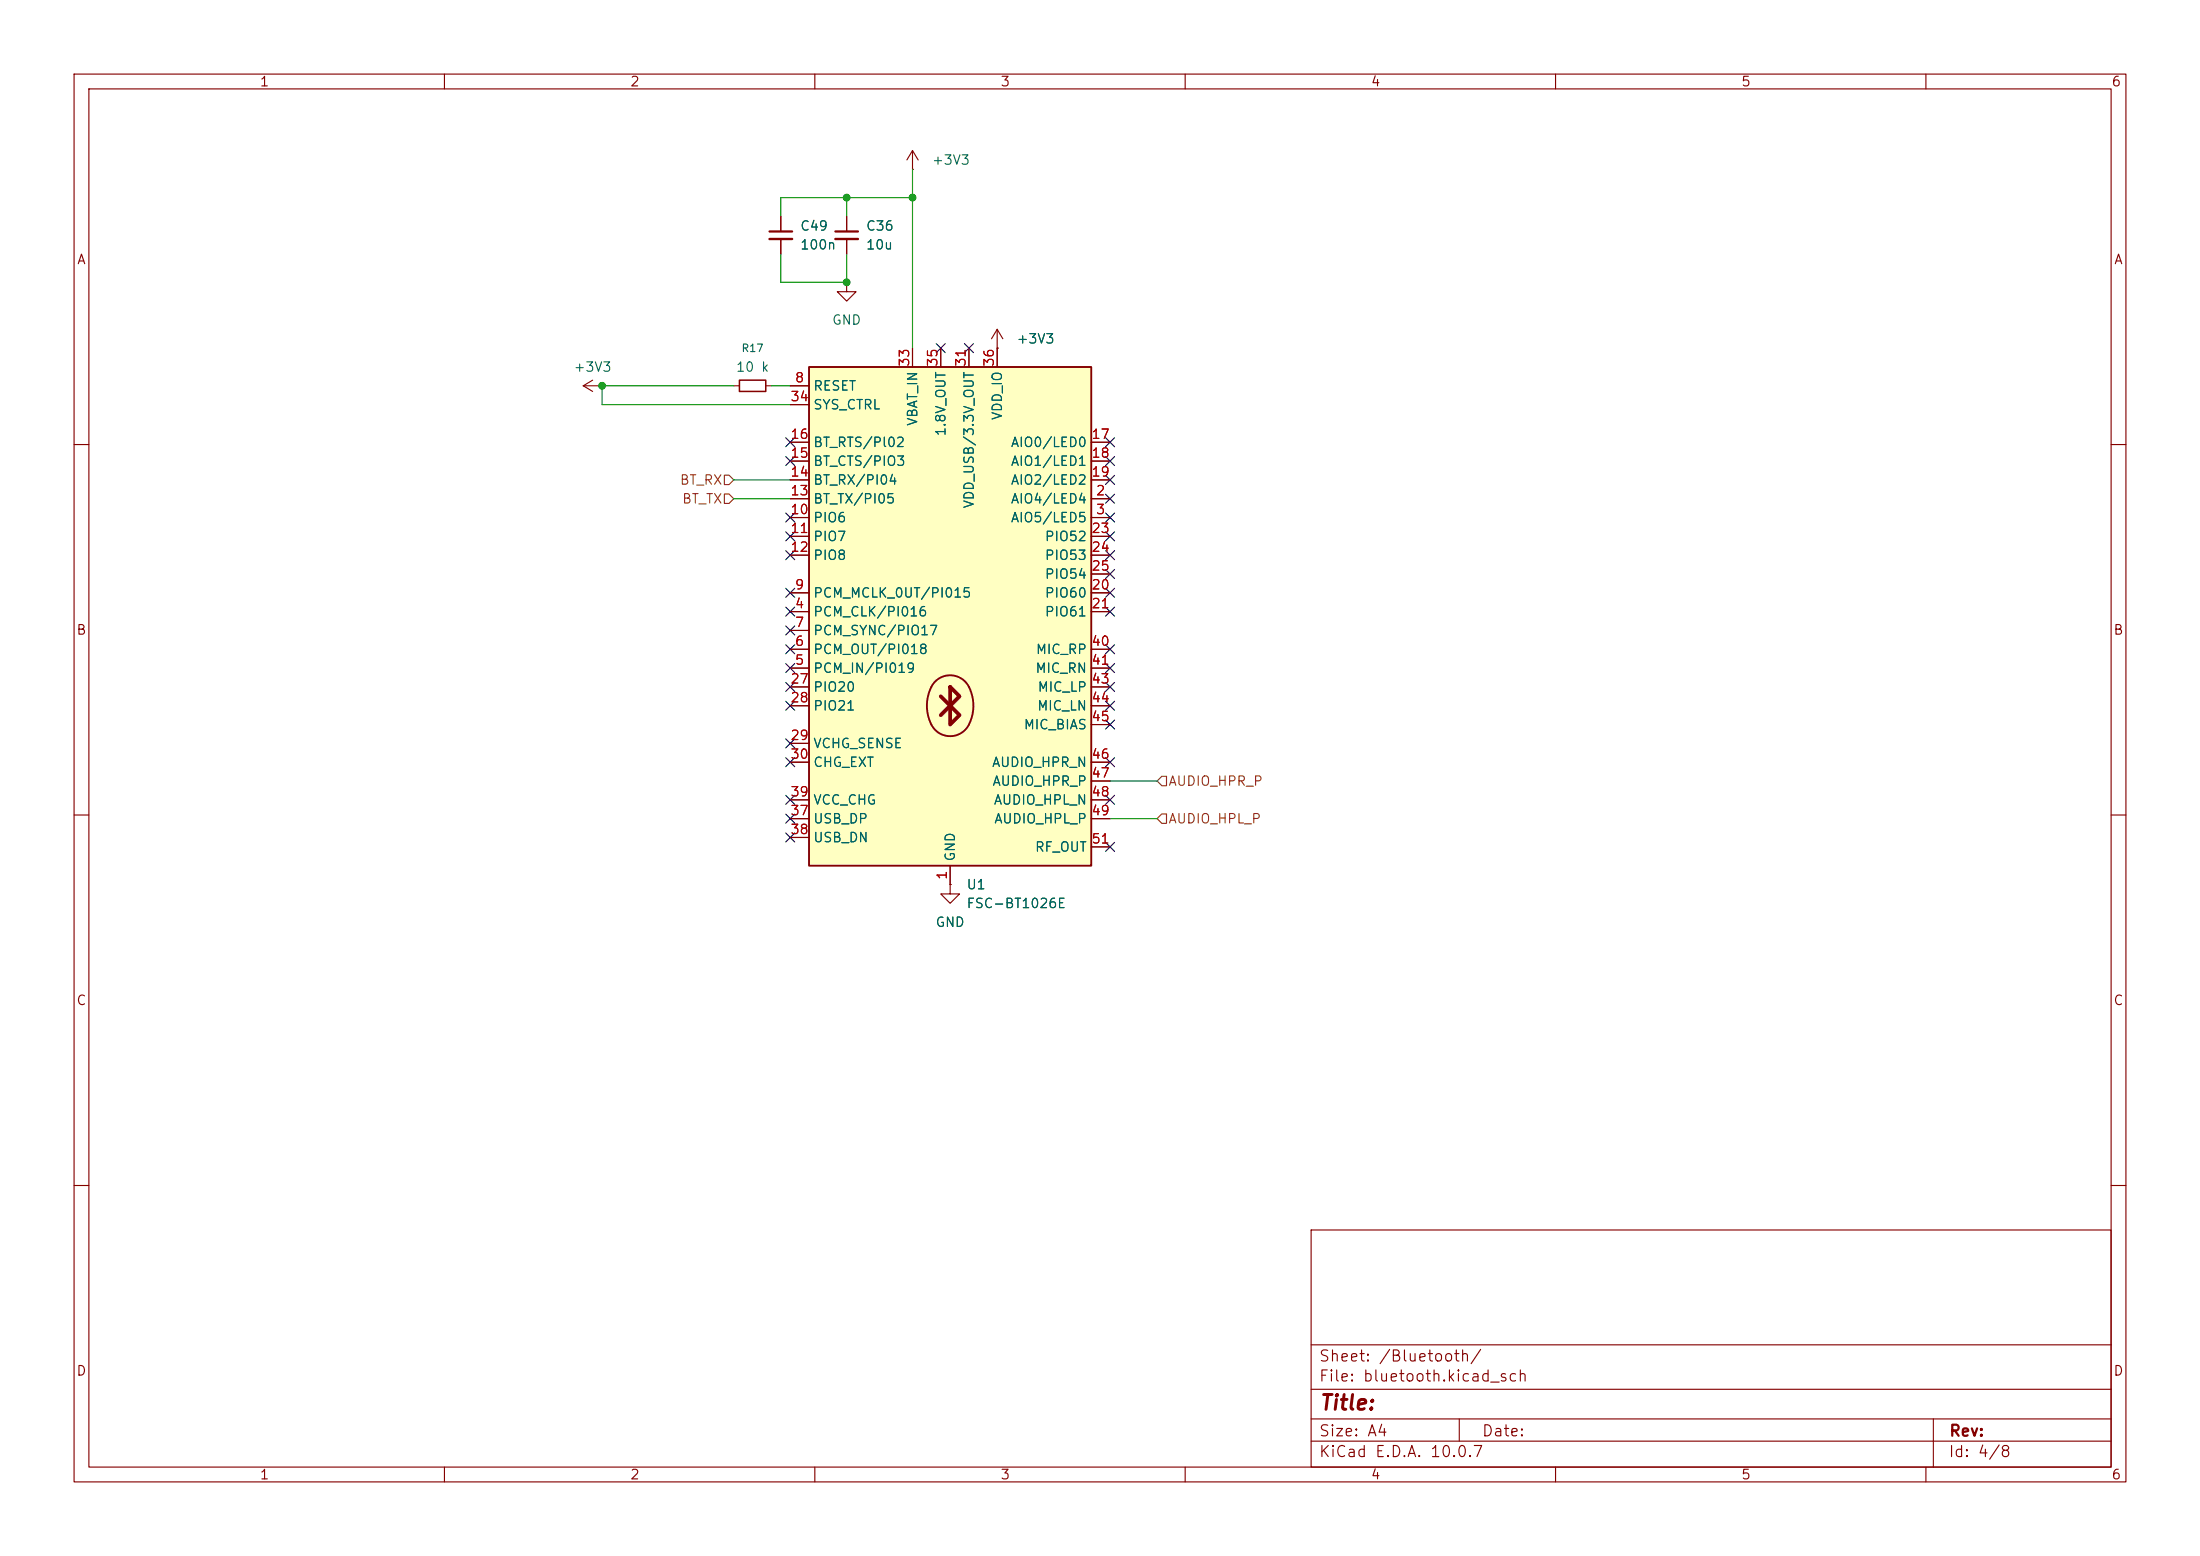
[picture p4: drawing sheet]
<svg xmlns="http://www.w3.org/2000/svg" width="297mm" height="210mm" viewBox="0 0 297 210" stroke-linecap="round" stroke-linejoin="round" font-family="sans-serif">
<g fill="none" stroke="#840000" stroke-width=".15">
<path d="M10 10h277v190h-277zM12 12h273v186h-273zM60 10v2M110 10v2M160 10v2M210 10v2M260 10v2M105.4 29.2v2M105.4 32.3v2M114.3 38.1v1.3h1.3l-1.3 1.2-1.3-1.2h1.3M114.3 38.1h.1M114.3 29.2v2"/>
<path d="M114.3 32.3v2M123.2 22.9h.1M123.2 20.3l-.8 1.3M123.2 20.3l.8 1.3M123.2 20.3v2.6M78.7 52.1h2.6M78.7 52.1l1.3 .7M80 51.3l-1.3 .8M81.3 52.1h.1M99.1 52.1h.7M103.4 52.1h.7M134.6 47h.1"/>
<path d="M134.6 44.5l-.7 1.2M134.6 44.5l.8 1.2M134.6 44.5v2.5M10 60h2M285 60h2M10 110h2M128.3 119.4v1.3h1.2l-1.2 1.2-1.3-1.2h1.3M128.3 119.4h.1M285 110h2M10 160h2M177 166h108v32h-108zM285 160h2"/>
<path d="M60 198v2M110 198v2M160 198v2M177 194.5h108M177 191.5h108M177 187.5h108M177 181.5h108M197 191.5v3M210 198v2M260 198v2M261 191.5v6.5"/>
</g>
<path d="M103.9 31.2h3M112.8 31.2h3" fill="none" stroke="#840000" stroke-width=".3"/>
<path d="M103.9 32.3h3M112.8 32.3h3" fill="none" stroke="#840000" stroke-width=".33"/>
<path d="M99.8 51.3h3.6v1.5h-3.6z" fill="none" stroke="#840000" stroke-width=".2"/>
<path d="M109.2 49.5h38.1v67.3h-38.1z" fill="#ffffc2"/>
<g fill="#ffffc2" stroke="#ffffc2" stroke-width=".14">
<path d="M125.7 95.3l5.1-2.6a5.7 5.7 0 0 1 0 5.1z"/>
<path d="M126.2 92a2.84 2.84 0 0 1 4.6 .7l-2.5 1.3-2.6-1.3z"/>
<path d="M125.7 97.8l2.6-1.3 2.5 1.3a2.84 2.84 0 0 1-2.5 1.6 2.84 2.84 0 0 1-2.6-1.6z"/>
<path d="M125.7 92.7l5.1 2.6-5.1 2.5a5.7 5.7 0 0 1 0-5.1z"/>
</g>
<path d="M109.2 49.5h38.1v67.3h-38.1zM126.2 92a2.89 2.89 0 0 1 4.9 1.5 5 5 0 0 1-1.1 5.3 2.9 2.9 0 0 1-4.6-1.8 5.4 5.4 0 0 1 .8-5z" fill="none" stroke="#840000" stroke-width=".25"/>
<path d="M127 94l1.3 1.3-1.3 1.2M128.3 92.7l1.2 1.3-1.2 1.3 1.2 1.2-1.2 1.3z" fill="none" stroke="#840000" stroke-width=".51"/>
<g fill="none" stroke="#840000" stroke-width=".15">
<path d="M105.4 29.2v2M105.4 32.3v2M114.3 29.2v2M114.3 32.3v2M106.7 52.1h2.5M106.7 59.7h2.5M106.7 54.6h2.5M123.2 47v2.5M127 47v2.5M130.8 47v2.5M134.6 47h.1M134.6 47v2.5"/>
<path d="M147.3 59.7h2.6M106.7 67.3h2.5M106.7 69.9h2.5M106.7 72.4h2.5M106.7 74.9h2.5M106.7 64.8h2.5M106.7 62.2h2.5M147.3 67.3h2.6M147.3 69.9h2.6M147.3 72.4h2.6M147.3 74.9h2.6M147.3 64.8h2.6"/>
<path d="M147.3 62.2h2.6M147.3 77.5h2.6M106.7 82.6h2.5M106.7 90.2h2.5M106.7 87.6h2.5M106.7 85.1h2.5M106.7 80h2.5M106.7 92.7h2.5M106.7 95.3h2.5M147.3 82.6h2.6M147.3 90.2h2.6M147.3 87.6h2.6"/>
<path d="M147.3 80h2.6M147.3 92.7h2.6M147.3 95.3h2.6M147.3 97.8h2.6M106.7 100.3h2.5M106.7 102.9h2.5M106.7 110.5h2.5M106.7 113h2.5M106.7 108h2.5M128.3 119.4h.1M128.3 116.8v2.6M147.3 102.9h2.6"/>
<path d="M147.3 110.5h2.6M147.3 108h2.6M147.3 105.4h2.6M147.3 114.3h2.6"/>
</g>
<path d="M97.8 66.7h.6l.7 .6-.7 .6h-.6zM97.8 64.1h.6l.7 .7-.7 .6h-.6zM156.8 104.8h.7v1.2h-.7l-.6-.6zM156.8 109.9h.7v1.2h-.7l-.6-.6z" fill="none" stroke="#725600" stroke-width=".15"/>
<path d="M105.4 34.3v3.8h8.9v-3.8M114.3 26.7v2.5M123.2 22.9v24.1M123.2 26.7h-17.8v2.5M99.1 52.1h-17.8v2.5h25.4M104.1 52.1h2.6M99.1 67.3h7.6M99.1 64.8h7.6M149.9 105.4h6.3M149.9 110.5h6.3" fill="none" stroke="#009600" stroke-width=".15"/>
<g fill="none" stroke="#000084" stroke-width=".15">
<path d="M106.1 59.1l1.2 1.2M107.3 59.1l-1.2 1.2M126.4 46.4l1.2 1.2M127.6 46.4l-1.2 1.2M130.2 46.4l1.2 1.2M131.4 46.4l-1.2 1.2M149.3 59.1l1.2 1.2M150.5 59.1l-1.2 1.2M106.1 74.3l1.2 1.2M106.1 79.4l1.2 1.2M106.1 71.8l1.2 1.2M106.1 69.2l1.2 1.3"/>
<path d="M106.1 61.6l1.2 1.2M107.3 74.3l-1.2 1.2M107.3 79.4l-1.2 1.2M107.3 71.8l-1.2 1.2M107.3 69.2l-1.2 1.3M107.3 61.6l-1.2 1.2M149.3 61.6l1.2 1.2M149.3 69.2l1.2 1.3M149.3 64.2l1.2 1.2M149.3 66.7l1.2 1.2M149.3 79.4l1.2 1.2M149.3 74.3l1.2 1.2"/>
<path d="M149.3 71.8l1.2 1.2M149.3 76.9l1.2 1.2M150.5 61.6l-1.2 1.2M150.5 66.7l-1.2 1.2M150.5 69.2l-1.2 1.3M150.5 64.2l-1.2 1.2M150.5 79.4l-1.2 1.2M150.5 74.3l-1.2 1.2M150.5 71.8l-1.2 1.2M150.5 76.9l-1.2 1.2M106.1 81.9l1.2 1.3M106.1 87l1.2 1.2"/>
<path d="M106.1 89.6l1.2 1.2M106.1 94.6l1.2 1.3M106.1 92.1l1.2 1.2M106.1 99.7l1.2 1.2M106.1 84.5l1.2 1.2M107.3 81.9l-1.2 1.3M107.3 87l-1.2 1.2M107.3 89.6l-1.2 1.2M107.3 94.6l-1.2 1.3M107.3 92.1l-1.2 1.2M107.3 99.7l-1.2 1.2M107.3 84.5l-1.2 1.2"/>
<path d="M149.3 94.6l1.2 1.3M149.3 92.1l1.2 1.2M149.3 97.2l1.2 1.2M149.3 89.6l1.2 1.2M149.3 87l1.2 1.2M149.3 81.9l1.2 1.3M150.5 94.6l-1.2 1.3M150.5 92.1l-1.2 1.2M150.5 97.2l-1.2 1.2M150.5 89.6l-1.2 1.2M150.5 87l-1.2 1.2M150.5 81.9l-1.2 1.3"/>
<path d="M106.1 109.9l1.2 1.2M106.1 112.4l1.2 1.2M106.1 102.3l1.2 1.2M106.1 107.3l1.2 1.3M107.3 109.9l-1.2 1.2M107.3 112.4l-1.2 1.2M107.3 102.3l-1.2 1.2M107.3 107.3l-1.2 1.3M149.3 102.3l1.2 1.2M149.3 113.7l1.2 1.2M149.3 107.3l1.2 1.3M150.5 102.3l-1.2 1.2"/>
<path d="M150.5 113.7l-1.2 1.2M150.5 107.3l-1.2 1.3"/>
</g>
<g fill="#009600" stroke="#009600" stroke-width=".14">
<circle cx="123.2" cy="26.7" r=".46"/>
<circle cx="114.3" cy="38.1" r=".46"/>
<circle cx="81.3" cy="52.1" r=".46"/>
<circle cx="114.3" cy="26.7" r=".46"/>
</g>
<text font-size="2" fill="#840000" x="178" y="190.8">Title:</text>
<g font-size="1.5" fill="#840000">
<text x="178" y="184.1">Sheet: /Bluetooth/</text>
<text x="178" y="186.8">File: bluetooth.kicad_sch</text>
<text x="178" y="197">KiCad E.D.A. 10.0.7</text>
<text x="178" y="194.2">Size: A4</text>
<text x="200" y="194.2">Date:</text>
<text x="263" y="197">Id: 4/8</text>
<text x="263" y="194.2">Rev:</text>
</g>
<g font-size="1.3" fill="#840000">
<text x="35" y="12">1</text>
<text x="85" y="12">2</text>
<text x="135" y="12">3</text>
<text x="185" y="12">4</text>
<text x="235" y="12">5</text>
<text x="285" y="12">6</text>
<text x="10.3" y="36">A</text>
<text x="285.3" y="36">A</text>
<text x="10.2" y="86">B</text>
<text x="285.2" y="86">B</text>
<text x="10.2" y="136">C</text>
<text x="285.2" y="136">C</text>
<text x="10.2" y="186">D</text>
<text x="285.2" y="186">D</text>
<text x="35" y="200">1</text>
<text x="85" y="200">2</text>
<text x="135" y="200">3</text>
<text x="185" y="200">4</text>
<text x="235" y="200">5</text>
<text x="285" y="200">6</text>
</g>
<g font-size="1.3" fill="#006464">
<text x="125.7" y="22.6">+3V3</text>
<text x="107.9" y="31.4">C49</text>
<text x="107.9" y="34">100n</text>
<text x="116.8" y="31.4">C36</text>
<text x="116.8" y="34">10u</text>
<text x="112.2" y="44.1">GND</text>
<text x="137.1" y="46.7">+3V3</text>
<text x="77.3" y="50.5">+3V3</text>
<text x="99.3" y="50.5">10 k</text>
<text x="109.7" y="53">RESET</text>
<text x="109.7" y="55.6">SYS_CTRL</text>
<text x="124.2" y="57.6" transform="rotate(-90 124.2 57.6)">VBAT_IN</text>
<text x="128" y="59" transform="rotate(-90 128 59)">1.8V_OUT</text>
<text x="135.6" y="56.8" transform="rotate(-90 135.6 56.8)">VDD_IO</text>
<text x="109.7" y="65.7">BT_RX/PI04</text>
<text x="109.7" y="63.2">BT_CTS/PIO3</text>
<text x="109.7" y="60.7">BT_RTS/Pl02</text>
<text x="136.4" y="60.7">AIO0/LED0</text>
<text x="136.4" y="63.2">AIO1/LED1</text>
<text x="136.4" y="65.7">AIO2/LED2</text>
<text x="109.7" y="70.8">PIO6</text>
<text x="109.7" y="68.3">BT_TX/PI05</text>
<text x="131.8" y="68.7" transform="rotate(-90 131.8 68.7)">VDD_USB/3.3V_OUT</text>
<text x="136.4" y="68.3">AIO4/LED4</text>
<text x="136.4" y="70.8">AIO5/LED5</text>
<text x="109.7" y="73.4">PIO7</text>
<text x="109.7" y="75.9">PIO8</text>
<text x="141" y="73.4">PIO52</text>
<text x="141" y="75.9">PIO53</text>
<text x="109.7" y="83.5">PCM_CLK/PI016</text>
<text x="109.7" y="81">PCM_MCLK_0UT/PI015</text>
<text x="141" y="81">PIO60</text>
<text x="141" y="83.5">PIO61</text>
<text x="141" y="78.4">PIO54</text>
<text x="109.7" y="88.6">PCM_OUT/PI018</text>
<text x="109.7" y="86.1">PCM_SYNC/PIO17</text>
<text x="139.8" y="88.6">MIC_RP</text>
<text x="109.7" y="91.1">PCM_IN/PI019</text>
<text x="109.7" y="93.7">PIO20</text>
<text x="139.7" y="91.1">MIC_RN</text>
<text x="140" y="93.7">MIC_LP</text>
<text x="109.7" y="96.2">PIO21</text>
<text x="109.7" y="101.3">VCHG_SENSE</text>
<text x="138.1" y="98.8">MIC_BIAS</text>
<text x="139.9" y="96.2">MIC_LN</text>
<text x="109.7" y="103.8">CHG_EXT</text>
<text x="133.8" y="103.8">AUDIO_HPR_N</text>
<text x="133.9" y="106.4">AUDIO_HPR_P</text>
<text x="109.7" y="111.5">USB_DP</text>
<text x="109.7" y="114">USB_DN</text>
<text x="109.7" y="108.9">VCC_CHG</text>
<text x="134.1" y="108.9">AUDIO_HPL_N</text>
<text x="134.1" y="111.5">AUDIO_HPL_P</text>
<text x="129.2" y="116.4" transform="rotate(-90 129.2 116.4)">GND</text>
<text x="139.6" y="115.3">RF_OUT</text>
<text x="126.2" y="125.4">GND</text>
<text x="130.4" y="120.3">U1</text>
<text x="130.4" y="122.9">FSC-BT1026E</text>
</g>
<g font-size="1.3" fill="#a90000">
<text x="107.2" y="51.9">8</text>
<text x="123.1" y="49.6" transform="rotate(-90 123.1 49.6)">33</text>
<text x="126.9" y="49.6" transform="rotate(-90 126.9 49.6)">35</text>
<text x="130.7" y="49.6" transform="rotate(-90 130.7 49.6)">31</text>
<text x="134.5" y="49.6" transform="rotate(-90 134.5 49.6)">36</text>
<text x="106.6" y="59.6">16</text>
<text x="106.6" y="54.5">34</text>
<text x="147.3" y="59.6">17</text>
<text x="106.6" y="64.6">14</text>
<text x="106.6" y="62.1">15</text>
<text x="147.3" y="62.1">18</text>
<text x="147.3" y="64.6">19</text>
<text x="106.6" y="69.7">10</text>
<text x="106.6" y="67.2">13</text>
<text x="147.9" y="67.2">2</text>
<text x="147.9" y="69.7">3</text>
<text x="106.6" y="72.3">11</text>
<text x="106.6" y="74.8">12</text>
<text x="147.3" y="72.3">23</text>
<text x="147.3" y="74.8">24</text>
<text x="147.3" y="77.3">25</text>
<text x="107.2" y="82.4">4</text>
<text x="107.2" y="79.9">9</text>
<text x="147.3" y="79.9">20</text>
<text x="147.3" y="82.4">21</text>
<text x="107.2" y="87.5">6</text>
<text x="107.2" y="85">7</text>
<text x="147.3" y="87.5">40</text>
<text x="106.6" y="92.6">27</text>
<text x="106.6" y="95.1">28</text>
<text x="107.2" y="90">5</text>
<text x="147.3" y="90">41</text>
<text x="147.3" y="92.6">43</text>
<text x="147.3" y="95.1">44</text>
<text x="106.6" y="100.2">29</text>
<text x="147.3" y="97.7">45</text>
<text x="106.6" y="102.7">30</text>
<text x="106.6" y="107.8">39</text>
<text x="147.3" y="102.7">46</text>
<text x="147.3" y="105.3">47</text>
<text x="147.3" y="107.8">48</text>
<text x="106.6" y="110.4">37</text>
<text x="106.6" y="112.9">38</text>
<text x="147.3" y="110.4">49</text>
<text x="128.1" y="118.8" transform="rotate(-90 128.1 118.8)">1</text>
<text x="147.3" y="114.2">51</text>
</g>
<g font-size="1.3" fill="#725600">
<text x="91.7" y="65.7">BT_RX</text>
<text x="92" y="68.3">BT_TX</text>
<text x="157.6" y="106.4">AUDIO_HPR_P</text>
<text x="157.6" y="111.5">AUDIO_HPL_P</text>
</g>
<text font-size="1" fill="#006464" x="100" y="47.8">R17</text>
</svg>
